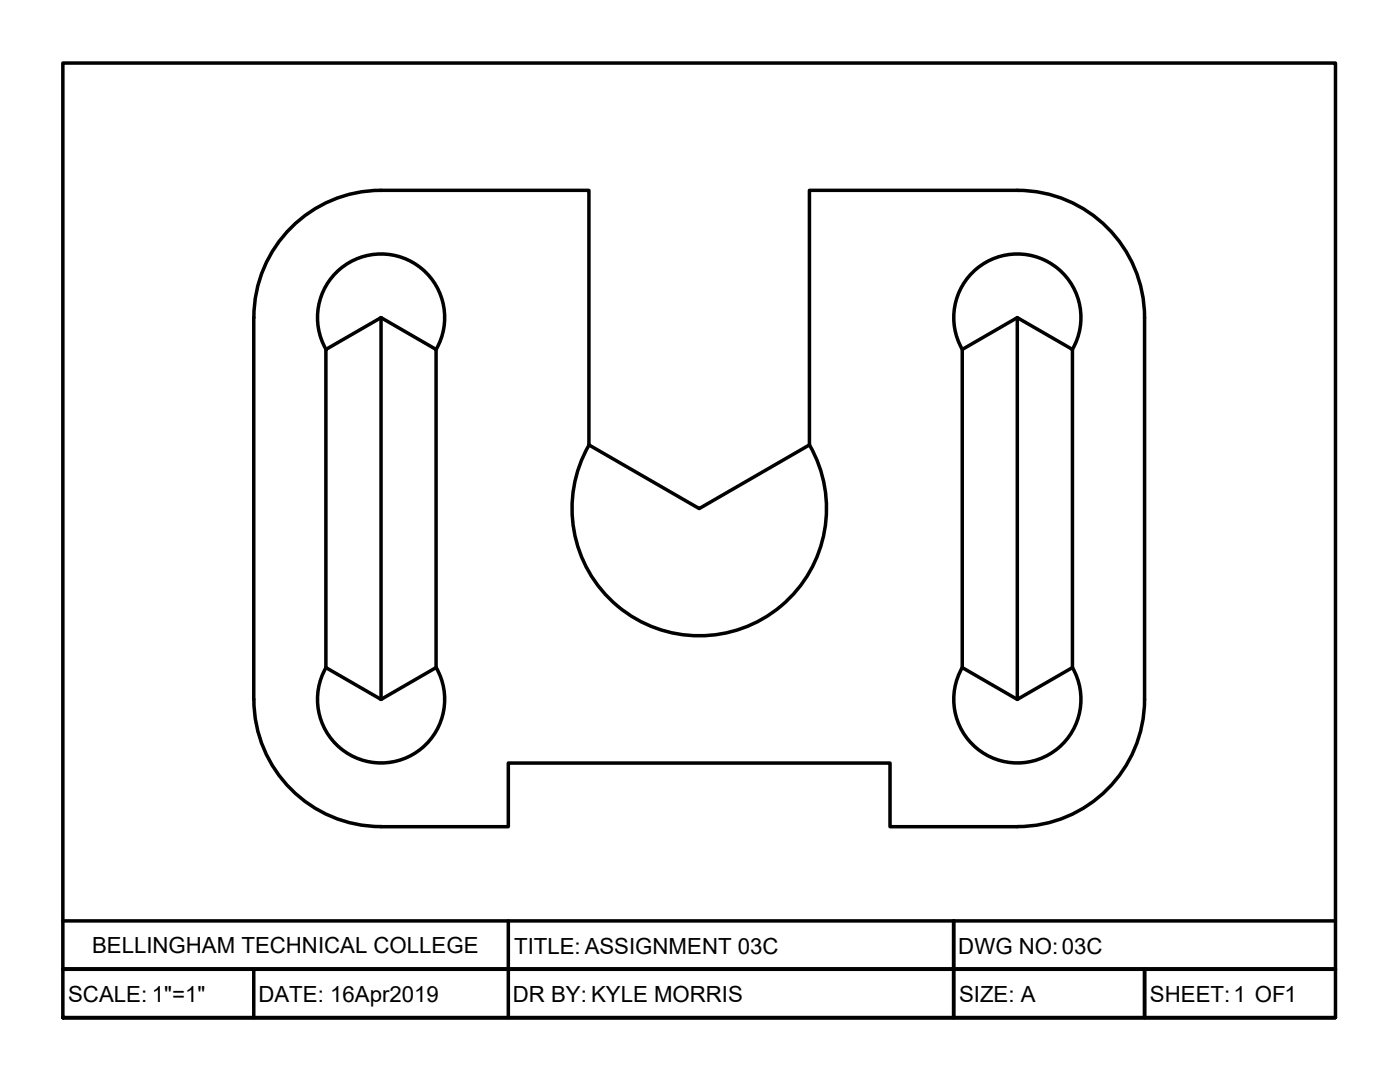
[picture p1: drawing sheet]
<svg xmlns="http://www.w3.org/2000/svg" width="279mm" height="216mm" viewBox="0 0 279 216" stroke-linecap="round" stroke-linejoin="round" font-family="sans-serif">
<!-- layer: TitleBox -->
<path d="M12.5 183.8h254M50.6 193.4v9.7M101.4 183.8v19.3M190.3 183.8v19.3zM228.4 193.4v9.7M266.5 193.4h-254h254M12.5 203.1v-190.5h254v190.5h-254h254" fill="none" stroke="#000" stroke-width=".7"/>
<!-- layer: Object -->
<g fill="none" stroke="#000" stroke-width=".7">
<path d="M65.1 69.7a12.7 12.7 0 0 1 11-19 12.7 12.7 0 0 1 10.9 19M76 63.4l11 6.3v63.5l-11 6.4M76 63.4l-11 6.3v63.5M76 63.4v76.2M192 69.7a12.7 12.7 0 0 1 11-19 12.7 12.7 0 0 1 11 19M203 63.4v76.2M117.5 88.8l22 12.7 22-12.7M117.5 88.8v-50.8h-41.4a25.4 25.4 0 0 0-25.5 25.4l.1 76.1a25.4 25.4 0 0 0 25.3 25.5h25.4v-12.7h76.2v12.7l25.4-.1a25.4 25.4 0 0 0 25.4-25.3v-76.2a25.4 25.4 0 0 0-25.4-25.4h-41.5v50.8M117.6 88.8a25.4 25.4 0 0 0 22 38.1 25.4 25.4 0 0 0 21.9-38.1M65 133.2l11 6.4M65.1 133.2a12.7 12.7 0 0 0 11 19 12.7 12.7 0 0 0 10.9-19M192 133.2l11 6.4 11-6.4"/>
<path d="M192 133.2v-63.5l11-6.3 11 6.3v63.5M192 133.2a12.7 12.7 0 0 0 11 19 12.7 12.7 0 0 0 11-19"/>
</g>
<g font-size="4.4">
<text x="18.4" y="190.2">BELLINGHAM TECHNICAL COLLEGE</text>
<text x="102.6" y="190.4">TITLE: ASSIGNMENT 03C</text>
<text x="191.3" y="190.3">DWG NO:03C</text>
<text x="13.6" y="200">SCALE: 1&quot;=1&quot;</text>
<text x="51.6" y="200">DATE: 16Apr2019</text>
<text x="102.4" y="200">DR BY: KYLE MORRIS</text>
<text x="191.4" y="200">SIZE: A</text>
<text x="229.5" y="200">SHEET:1 OF1</text>
</g>
</svg>
